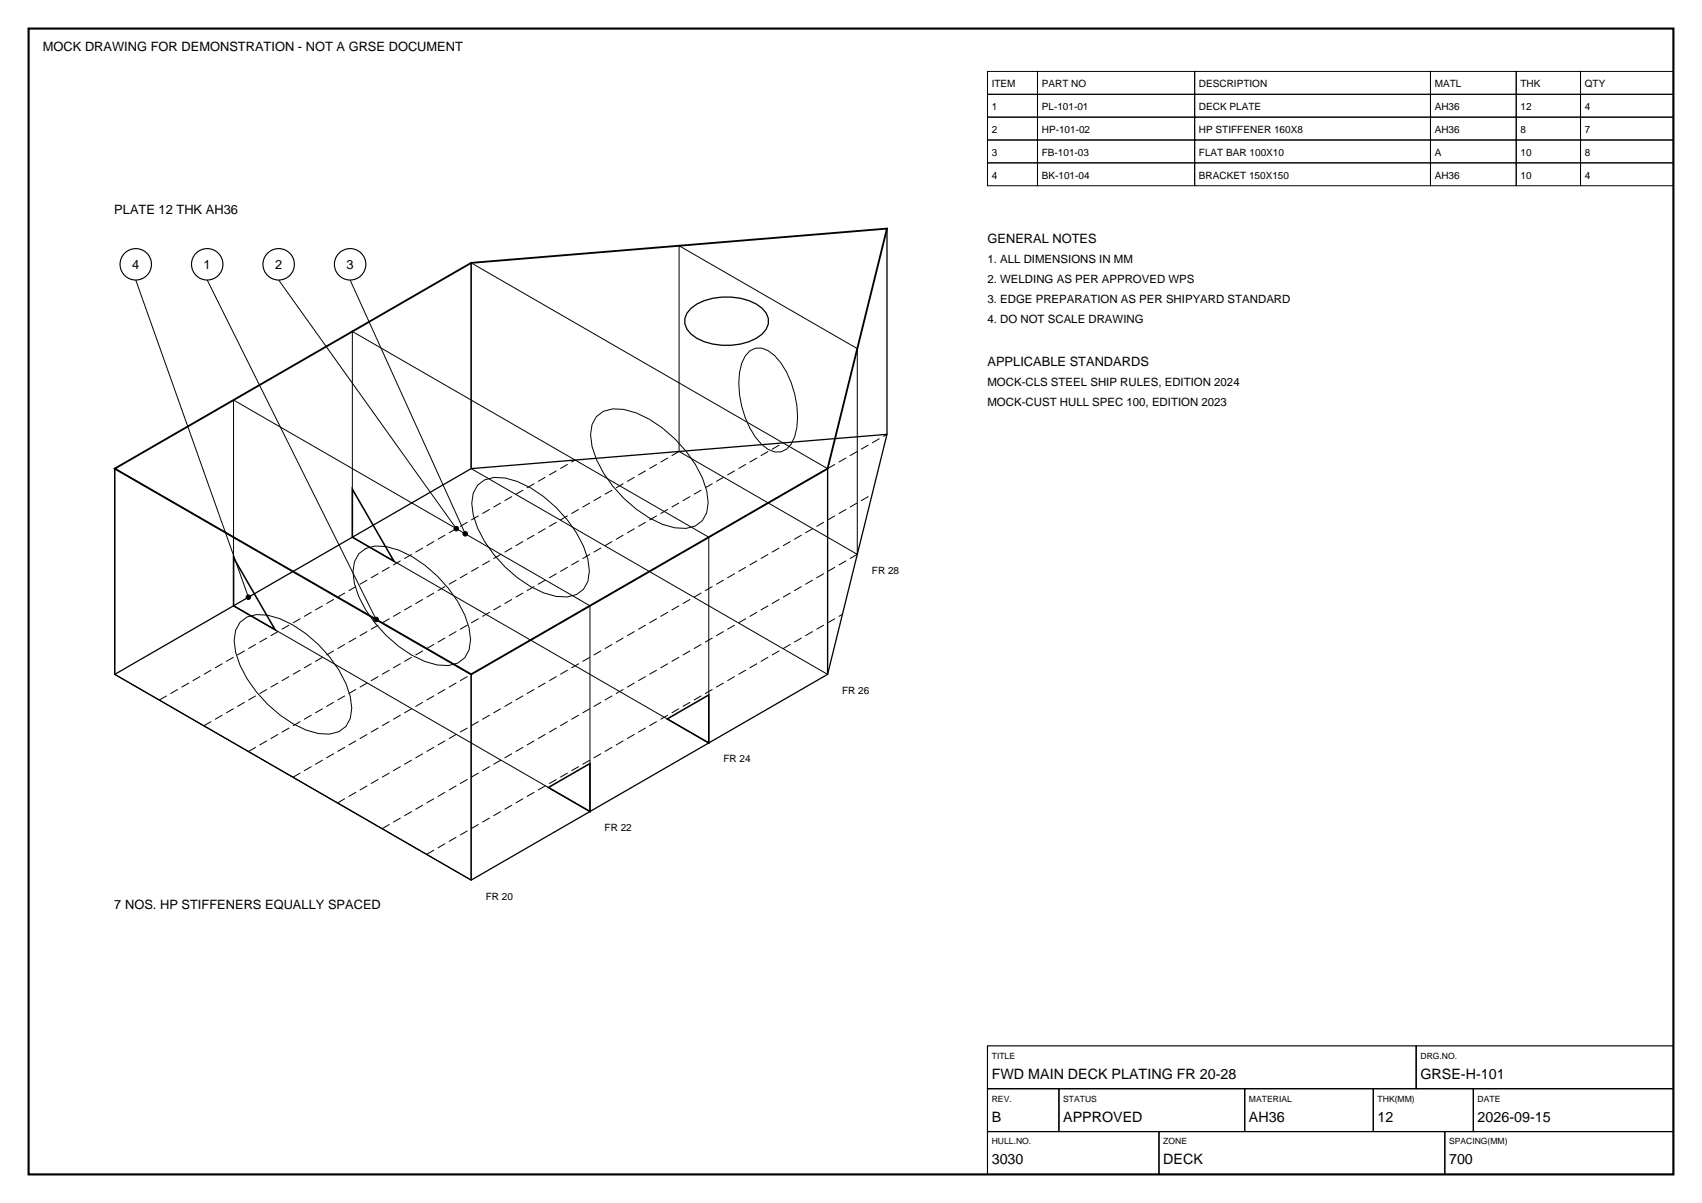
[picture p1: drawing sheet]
<svg xmlns="http://www.w3.org/2000/svg" width="420mm" height="297mm" viewBox="0 0 420 297" stroke-linecap="round" stroke-linejoin="round" font-family="sans-serif">
<path d="M7.1 7.1h406v282.9h-406z" fill="none" stroke="#000" stroke-width=".53"/>
<path d="M219 56.4v50.8M116.3 64.9v50.8M170.6 76.1a15.1 15.1 0 0 1 14.3-1.9 6.8 6.8 0 0 1 4.8 4.4 4.8 4.8 0 0 1-3 4.9 16.2 16.2 0 0 1-14.7 0 4.5 4.5 0 0 1-2.4-6.2zM28.3 115.7v50.8M204.3 115.7v50.8M28.3 166.5l88-50.8 102.7-8.5-14.7 59.3-88 50.8zM116.3 166.5v50.8" fill="none" stroke="#000" stroke-width=".32"/>
<path d="M28.3 115.7l88-50.8 102.7-8.5-14.7 59.3-88 50.8z" fill="none" stroke="#000" stroke-width=".46"/>
<g fill="none" stroke="#000" stroke-width=".25">
<path d="M243.8 17.6h12.3v5.7h-12.3zM256.1 17.6h38.8v5.7h-38.8zM294.9 17.6h58.2v5.7h-58.2zM353.1 17.6h21.2v5.7h-21.2zM374.3 17.6h15.9v5.7h-15.9zM390.2 17.6h22.9v5.7h-22.9zM243.8 23.3h12.3v5.6h-12.3zM243.8 28.9h12.3v5.7h-12.3zM243.8 34.6h12.3v5.6h-12.3zM256.1 23.3h38.8v5.6h-38.8zM256.1 28.9h38.8v5.7h-38.8zM256.1 34.6h38.8v5.6h-38.8z"/>
<path d="M294.9 23.3h58.2v5.6h-58.2zM294.9 28.9h58.2v5.7h-58.2zM294.9 34.6h58.2v5.6h-58.2zM353.1 23.3h21.2v5.6h-21.2zM353.1 28.9h21.2v5.7h-21.2zM353.1 34.6h21.2v5.6h-21.2zM374.3 23.3h15.9v5.6h-15.9zM374.3 28.9h15.9v5.7h-15.9zM374.3 34.6h15.9v5.6h-15.9zM390.2 23.3h22.9v5.6h-22.9zM390.2 28.9h22.9v5.7h-22.9zM390.2 34.6h22.9v5.6h-22.9z"/>
<path d="M243.8 40.2h12.3v5.7h-12.3zM256.1 40.2h38.8v5.7h-38.8zM294.9 40.2h58.2v5.7h-58.2zM353.1 40.2h21.2v5.7h-21.2zM374.3 40.2h15.9v5.7h-15.9zM390.2 40.2h22.9v5.7h-22.9zM33.5 69.1l27.8 78.4M51.2 69.1l41.6 83.9M68.8 69.1l43.8 61.4M86.4 69.1l28.4 62.7M116.3 64.9l88 50.8v50.8l-88-50.8zM167.6 60.7l44 25.4v50.8l-44-25.4z"/>
<path d="M57.7 98.8l87.9 50.8v50.8l-87.9-50.8zM87 81.8l88 50.8v50.8l-88-50.8zM185.1 86.6l1.4-.6h1.5a10.4 10.4 0 0 1 6.2 5.9 22.4 22.4 0 0 1 2 15.9l-.9 1.9a3.9 3.9 0 0 1-5.7 1.3 15.2 15.2 0 0 1-5.6-7.9 21.9 21.9 0 0 1-.9-13.4l.9-1.8zM28.3 115.7l88 50.8v50.8l-88-50.8zM117.9 119.8l1.7-1.3 2.3-.6a19.1 19.1 0 0 1 12.3 4.7 30.8 30.8 0 0 1 10.9 15.5l.4 2.9a5.8 5.8 0 0 1-5.5 6.4 19.1 19.1 0 0 1-12.3-4.7 30.8 30.8 0 0 1-10.9-15.5l-.3-2.9 .3-2.5zM147.2 102.9l1.8-1.3 2.3-.6a19.1 19.1 0 0 1 12.2 4.7 30.8 30.8 0 0 1 11 15.5l.3 2.9a5.8 5.8 0 0 1-5.4 6.4 19.1 19.1 0 0 1-12.3-4.8 30.8 30.8 0 0 1-10.9-15.4l-.4-3 .4-2.5zM88.6 136.7l1.7-1.3 2.3-.6a19.1 19.1 0 0 1 12.3 4.8 30.8 30.8 0 0 1 10.9 15.4l.4 3a5.8 5.8 0 0 1-5.5 6.3 19.1 19.1 0 0 1-12.3-4.7 30.8 30.8 0 0 1-10.9-15.5l-.4-2.9 .4-2.5zM59.2 153.7l1.8-1.3 2.3-.6a19.1 19.1 0 0 1 12.2 4.7 30.8 30.8 0 0 1 11 15.5l.3 2.9a5.8 5.8 0 0 1-5.4 6.4 19.1 19.1 0 0 1-12.3-4.8 30.8 30.8 0 0 1-10.9-15.4l-.4-3 .4-2.5z"/>
</g>
<path d="M39.3 172.9l102.7-59.3M50.3 179.2l117.3-67.7M61.3 185.6l132-76.2M72.3 191.9l146.7-84.7M83.3 198.3l132-76.2M94.3 204.6l117.3-67.7M105.3 211l102.7-59.3" fill="none" stroke="#000" stroke-width=".25" stroke-dasharray="2.1 1.1" stroke-linecap="butt"/>
<path d="M57.7 137.7l10.2 17.8-10.2-5.9zM87 120.8l10.2 17.8-10.2-6zM164.7 177.5l10.3-5.9v11.8zM135.4 194.5l10.2-6v11.9z" fill="none" stroke="#000" stroke-width=".39"/>
<g fill="none" stroke="#000" stroke-width=".28">
<path d="M243.8 258.2h105.8v10.6h-105.8zM349.6 258.2h63.5v10.6h-63.5zM243.8 268.8h17.6v10.6h-17.6zM243.8 279.4h42.3v10.6h-42.3zM261.4 268.8h45.9v10.6h-45.9zM286.1 279.4h70.6v10.6h-70.6zM307.3 268.8h31.7v10.6h-31.7zM339 268.8h24.7v10.6h-24.7zM356.7 279.4h56.4v10.6h-56.4zM363.7 268.8h49.4v10.6h-49.4z"/>
<circle cx="33.5" cy="65.3" r="3.9"/>
<circle cx="51.2" cy="65.3" r="3.9"/>
<circle cx="68.8" cy="65.3" r="3.9"/>
<circle cx="86.4" cy="65.3" r="3.9"/>
</g>
<g fill="#000" stroke="#000" stroke-width=".25">
<circle cx="112.6" cy="130.5" r=".56"/>
<circle cx="114.8" cy="131.8" r=".56"/>
<circle cx="61.3" cy="147.5" r=".56"/>
<circle cx="92.8" cy="153" r=".56"/>
</g>
<g font-size="3.5">
<text x="244.8" y="266.3">FWD MAIN DECK PLATING FR 20-28</text>
<text x="350.7" y="266.3">GRSE-H-101</text>
<text x="244.8" y="276.9">B</text>
<text x="262.5" y="276.9">APPROVED</text>
<text x="308.3" y="276.9">AH36</text>
<text x="340.1" y="276.9">12</text>
<text x="364.8" y="276.9">2026-09-15</text>
<text x="244.8" y="287.5">3030</text>
<text x="287.2" y="287.5">DECK</text>
<text x="357.7" y="287.5">700</text>
</g>
<g font-size="3.2">
<text x="10.6" y="12.7">MOCK DRAWING FOR DEMONSTRATION - NOT A GRSE DOCUMENT</text>
<text x="28.2" y="52.9">PLATE 12 THK AH36</text>
<text x="243.8" y="60">GENERAL NOTES</text>
<text x="32.6" y="66.3">4</text>
<text x="50.3" y="66.3">1</text>
<text x="67.9" y="66.3">2</text>
<text x="85.5" y="66.3">3</text>
<text x="243.8" y="90.3">APPLICABLE STANDARDS</text>
<text x="28.2" y="224.4">7 NOS. HP STIFFENERS EQUALLY SPACED</text>
</g>
<g font-size="2.8">
<text x="243.8" y="64.9">1. ALL DIMENSIONS IN MM</text>
<text x="243.8" y="69.8">2. WELDING AS PER APPROVED WPS</text>
<text x="243.8" y="74.8">3. EDGE PREPARATION AS PER SHIPYARD STANDARD</text>
<text x="243.8" y="79.7">4. DO NOT SCALE DRAWING</text>
<text x="243.8" y="95.2">MOCK-CLS STEEL SHIP RULES, EDITION 2024</text>
<text x="243.8" y="100.2">MOCK-CUST HULL SPEC 100, EDITION 2023</text>
</g>
<g font-size="2.5">
<text x="244.8" y="21.5">ITEM</text>
<text x="257.2" y="21.5">PART NO</text>
<text x="296" y="21.5">DESCRIPTION</text>
<text x="354.2" y="21.5">MATL</text>
<text x="375.4" y="21.5">THK</text>
<text x="391.2" y="21.5">QTY</text>
<text x="244.8" y="27.2">1</text>
<text x="257.2" y="27.2">PL-101-01</text>
<text x="296" y="27.2">DECK PLATE</text>
<text x="354.2" y="27.2">AH36</text>
<text x="375.4" y="27.2">12</text>
<text x="391.2" y="27.2">4</text>
<text x="244.8" y="32.8">2</text>
<text x="257.2" y="32.8">HP-101-02</text>
<text x="296" y="32.8">HP STIFFENER 160X8</text>
<text x="354.2" y="32.8">AH36</text>
<text x="375.4" y="32.8">8</text>
<text x="391.2" y="32.8">7</text>
<text x="244.8" y="38.5">3</text>
<text x="257.2" y="38.5">FB-101-03</text>
<text x="296" y="38.5">FLAT BAR 100X10</text>
<text x="354.2" y="38.5">A</text>
<text x="375.4" y="38.5">10</text>
<text x="391.2" y="38.5">8</text>
<text x="244.8" y="44.1">4</text>
<text x="257.2" y="44.1">BK-101-04</text>
<text x="296" y="44.1">BRACKET 150X150</text>
<text x="354.2" y="44.1">AH36</text>
<text x="375.4" y="44.1">10</text>
<text x="391.2" y="44.1">4</text>
<text x="215.2" y="141.7">FR 28</text>
<text x="207.9" y="171.3">FR 26</text>
<text x="178.6" y="188.2">FR 24</text>
<text x="149.3" y="205.2">FR 22</text>
<text x="119.9" y="222.1">FR 20</text>
</g>
<g font-size="2.1">
<text x="244.8" y="261.4">TITLE</text>
<text x="350.7" y="261.4">DRG.NO.</text>
<text x="244.8" y="272">REV.</text>
<text x="262.5" y="272">STATUS</text>
<text x="308.3" y="272">MATERIAL</text>
<text x="340.1" y="272">THK(MM)</text>
<text x="364.8" y="272">DATE</text>
<text x="244.8" y="282.6">HULL.NO.</text>
<text x="287.2" y="282.6">ZONE</text>
<text x="357.7" y="282.6">SPACING(MM)</text>
</g>
</svg>
